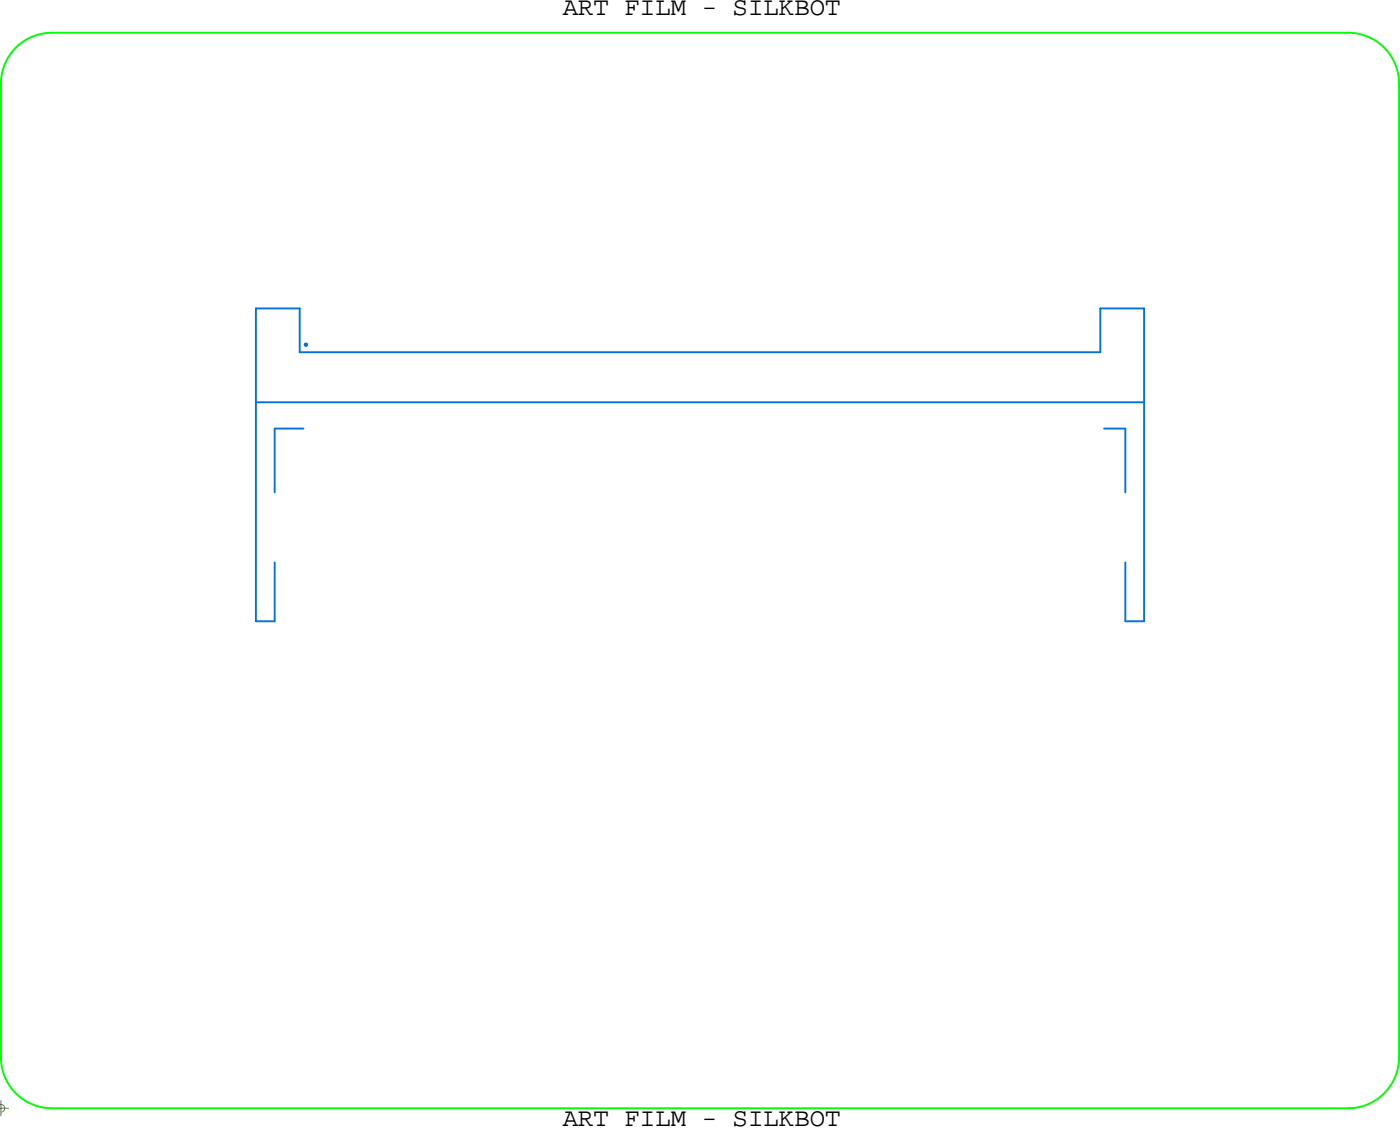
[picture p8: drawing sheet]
<svg xmlns="http://www.w3.org/2000/svg" width="112mm" height="91mm" viewBox="0 0 112 91" stroke-linecap="round" stroke-linejoin="round" font-family="sans-serif">
<!-- layer: Board Outline -->
<path d="M.1 6.7v77.8zM4.1 2.6h103.7zM4.1 2.6a4.1 4.1 0 0 0-4 4.1M107.8 2.6a4.1 4.1 0 0 1 4 4.1M111.8 6.7v77.8zM.1 84.5a4.1 4.1 0 0 0 4 4.1M4.1 88.6h103.7zM111.8 84.5a4.1 4.1 0 0 1-4 4.1" fill="none" stroke="#0f0" stroke-width=".15"/>
<!-- layer: Components -->
<g fill="none" stroke="#0070df" stroke-width=".15">
<path d="M20.5 24.6h3.5zM20.5 24.6v25zM20.5 32.1h71zM22 34.2h2.3zM22 34.2v5.1zM24 28.1h64zM24 24.6v3.5zM24.4 27.5h.1v.1zM88 24.6h3.5zM88 24.6v3.5zM88.3 34.2h1.7zM90 34.2v5.1z"/>
<path d="M91.5 24.6v25zM20.5 49.6h1.5zM22 44.9v4.7zM90 44.9v4.7zM90 49.6h1.5z"/>
</g>
<!-- layer: Drawing Origin -->
<path d="M-.1 88.6h.8M-.1 88.3h.2l.2 .1 .1 .2-.1 .2-.2 .1-.2-.1M.1 87.9v1.3" fill="none" stroke="#638b3a" stroke-width=".08"/>
<g font-size="2.1">
<text x="45" y="1.2">ART FILM - SILKBOT</text>
<text x="45" y="90">ART FILM - SILKBOT</text>
</g>
</svg>
